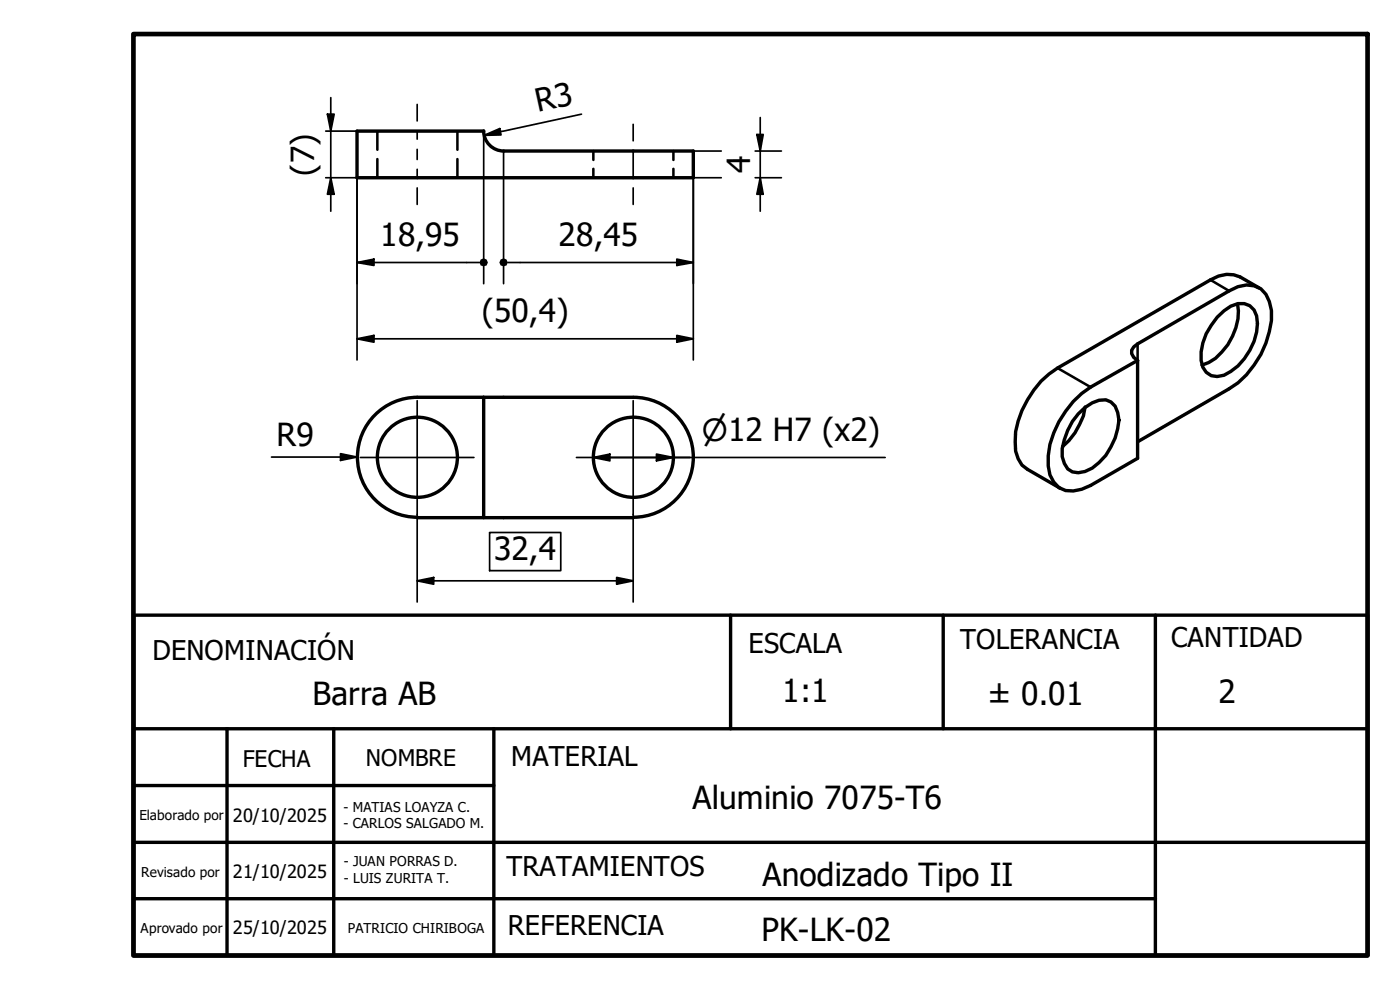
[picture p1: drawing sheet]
<svg xmlns="http://www.w3.org/2000/svg" width="210mm" height="148mm" viewBox="0 0 210 148" stroke-linecap="round" stroke-linejoin="round" font-family="sans-serif">
<!-- layer: Visible (ISO) -->
<g fill="none" stroke="#000" stroke-width=".51">
<path d="M72.5 19.6h-19v7h50.4v-4h-28.4M72.5 19.6a3 3 0 0 0 3 3M62.5 59.5h32.4M62.6 59.5a9 9 0 0 0-9 9 9 9 0 0 0 9 9M72.5 59.5v18.1h22.4M95 59.5a9 9 0 0 1 8.9 9 9 9 0 0 1-8.9 9M170.6 54l-.6-.4-.3-.6v-.5l.3-.5 .6-.5 13.7-7.9a4.3 4.3 0 0 1 4.7-.3 5.5 5.5 0 0 1 1.6 4.7 14 14 0 0 1-6.3 10.3l-13.7 7.9M182.5 47.5l1-.9a3.3 3.3 0 0 1 3.9-.8l.6 .6a5.6 5.6 0 0 1 0 4.7 9.2 9.2 0 0 1-4.5 5.1 2.4 2.4 0 0 1-3.4-2.2 8.6 8.6 0 0 1 2.4-6.5zM185.5 45.6a8.9 8.9 0 0 1-4.3 8.7l-1 .4M188.8 43.1l-2.9-1.6a4.5 4.5 0 0 0-4.4 .4l-22.9 13.2a14.4 14.4 0 0 0-6.3 9.6l-.1 1.5a4.3 4.3 0 0 0 1.9 4.1l4.9 2.9M62.5 77.6h10M160.9 60.2l1.3-1.3 1.3-.9 7.1-4v14.7l-7.1 4a4.7 4.7 0 0 1-4.8 .3 5 5 0 0 1-1.5-4.7 14.2 14.2 0 0 1 3.7-8.1z"/>
<path d="M161.7 62a5.3 5.3 0 0 1 4.1-2.1l.8 .3 .6 .7 .4 .9 .2 1.1a9.9 9.9 0 0 1-4 7.2 2.98 2.98 0 0 1-3.7 .2 4.2 4.2 0 0 1-.5-4.4l.5-1.4 .7-1.4zM162.7 61a9.9 9.9 0 0 1-3.4 5.9"/>
<circle cx="62.6" cy="68.5" r="6"/>
<circle cx="95" cy="68.5" r="6"/>
</g>
<!-- layer: Visible Narrow (ISO) -->
<path d="M158.6 55.1l4.9 2.9M170.6 51.5v2.5M181.5 41.9l2.8 1.7" fill="none" stroke="#000" stroke-width=".38"/>
<!-- layer: Hidden (ISO) -->
<path d="M56.6 19.6v2.8M68.6 19.6v2.8M56.6 23.8v2.8M68.6 23.8v2.8M89 22.6v1.4M89 25.3v1.3M101 22.6v1.4M101 25.3v1.3" fill="none" stroke="#000" stroke-width=".38"/>
<!-- layer: Title (ISO) -->
<path d="M109.5 92.2v17M141.4 92.2v17M173.2 92.2v51M20.1 117.7h53.9M20.1 109.2h184.9M34 109.2v34M50 109.2v34M74 109.2v34M20.1 126.2h184.9M20.1 134.6h153.1M20.1 143.2h184.9h-184.9M20.1 143.2v-51h184.9v51" fill="none" stroke="#000" stroke-width=".51"/>
<!-- layer: Border (ISO) -->
<path d="M20 5.1h185v138.1h-185z" fill="none" stroke="#000" stroke-width=".7"/>
<!-- layer: Center Mark (ISO) -->
<path d="M54 68.5h17.1M62.5 60v17M86.4 68.5h17M94.9 60v17" fill="none" stroke="#000" stroke-width=".25"/>
<!-- layer: Dimension (ISO) -->
<g fill="none" stroke="#000" stroke-width=".25">
<path d="M48.8 19.6h4.7M49.1 17.1h1l-.5 2.5zM49.6 14.6v17M72.5 19.6v22.9M87.2 17.1l-14.6 3.2M114 17.6v14M48.8 26.6h4.7v27.3M49.6 26.6l.5 2.5h-1zM53.5 39.3l2.6-.5v1zM53.5 39.3h18.4M72.6 20.3l2.3-1 .2 .9zM75.5 22.6v19.9"/>
<path d="M76.1 39.3h27.8M101.5 38.8l2.4 .5-2.4 .5zM103.9 22.6h4.2M108.1 26.6h-4.2v27.3M113.2 26.6h4M113.2 22.6h4M113.5 20.2h.9l-.4 2.4zM114 26.6l.4 2.5h-.9zM53.5 50.8l2.6-.6v1.1zM53.5 50.8h50.4M101.5 50.2l2.4 .6-2.4 .5zM40.7 68.5h12.8"/>
<path d="M51.1 68l2.4 .5-2.4 .5zM62.5 77v13.2M73.4 79.8h10.7v5.7h-10.7zM89 68.5l2.4-.5v1zM89 68.5h43.7M94.9 77v13.2M98.4 68l2.6 .5-2.6 .5zM62.5 87l2.5-.5v1zM62.5 87h32.4M92.5 86.5l2.4 .5-2.4 .5z"/>
</g>
<g fill="#000">
<path d="M49.1 17.1h1l-.5 2.5zM72.6 20.3l2.3-1 .2 .9zM49.6 26.6l.5 2.5h-1zM53.5 39.3l2.6-.5v1zM101.5 38.8l2.4 .5-2.4 .5zM113.5 20.2h.9l-.4 2.4zM114 26.6l.4 2.5h-.9zM53.5 50.8l2.6-.6v1.1zM101.5 50.2l2.4 .6-2.4 .5zM51.1 68l2.4 .5-2.4 .5zM89 68.5l2.4-.5v1zM98.4 68l2.6 .5-2.6 .5z"/>
<path d="M62.5 87l2.5-.5v1zM92.5 86.5l2.4 .5-2.4 .5z"/>
<circle cx="72.5" cy="39.3" r=".63"/>
<circle cx="75.5" cy="39.3" r=".63"/>
</g>
<!-- layer: Centerline (ISO) -->
<path d="M62.5 15.6v2.5M62.5 19.6v1.2M94.9 18.6v2.5M62.5 22.4v1.5M62.5 25.4v1.4M62.5 28.2v2.4M94.9 22.6v4M94.9 28.2v2.4" fill="none" stroke="#000" stroke-width=".25"/>
<g font-size="4.8">
<text x="80.6" y="16.8" transform="rotate(-12 80.6 16.8)">R3</text>
<text x="47.1" y="26.3" transform="rotate(-90 47.1 26.3)">(7)</text>
<text x="112.5" y="25.9" transform="rotate(-90 112.5 25.9)">4</text>
<text x="57" y="36.9">18,95</text>
<text x="83.8" y="36.9">28,45</text>
<text x="72.3" y="48.3">(50,4)</text>
<text x="41.5" y="66.8">R9</text>
<text x="74.1" y="84">32,4</text>
<text x="46.9" y="105.7">Barra AB</text>
<text x="117.3" y="105.2">1:1</text>
<text x="148.1" y="105.7">± 0.01</text>
<text x="182.7" y="105.3">2</text>
<text x="103.8" y="121.2">Aluminio 7075-T6</text>
<text x="114.3" y="132.7">Anodizado Tipo II</text>
<text x="114.2" y="141">PK-LK-02</text>
</g>
<text font-size="4.6" x="105.2" y="66.1">⌀12 H7 (x2)</text>
<g font-size="4.1">
<text x="22.9" y="98.8">DENOMINACIÓN</text>
<text x="112.2" y="97.8">ESCALA</text>
<text x="144" y="97.2">TOLERANCIA</text>
<text x="175.6" y="96.9">CANTIDAD</text>
<text x="76.6" y="114.8">MATERIAL</text>
<text x="75.9" y="131.2">TRATAMIENTOS</text>
<text x="76.1" y="140.1">REFERENCIA</text>
</g>
<g font-size="3.4">
<text x="36.4" y="114.9">FECHA</text>
<text x="54.9" y="114.7">NOMBRE</text>
</g>
<g font-size="2.7">
<text x="34.9" y="123.1">20/10/2025</text>
<text x="34.9" y="131.5">21/10/2025</text>
<text x="34.9" y="139.9">25/10/2025</text>
</g>
<g font-size="2">
<text x="20.9" y="122.9">Elaborado por</text>
<text x="51.5" y="121.6">- MATIAS LOAYZA C.</text>
<text x="51.5" y="124">- CARLOS SALGADO M.</text>
<text x="21.1" y="131.4">Revisado por</text>
<text x="51.6" y="129.8">- JUAN PORRAS D.</text>
<text x="51.6" y="132.2">- LUIS ZURITA T.</text>
<text x="21.1" y="139.8">Aprovado por</text>
<text x="52.1" y="139.8">PATRICIO CHIRIBOGA</text>
</g>
</svg>
